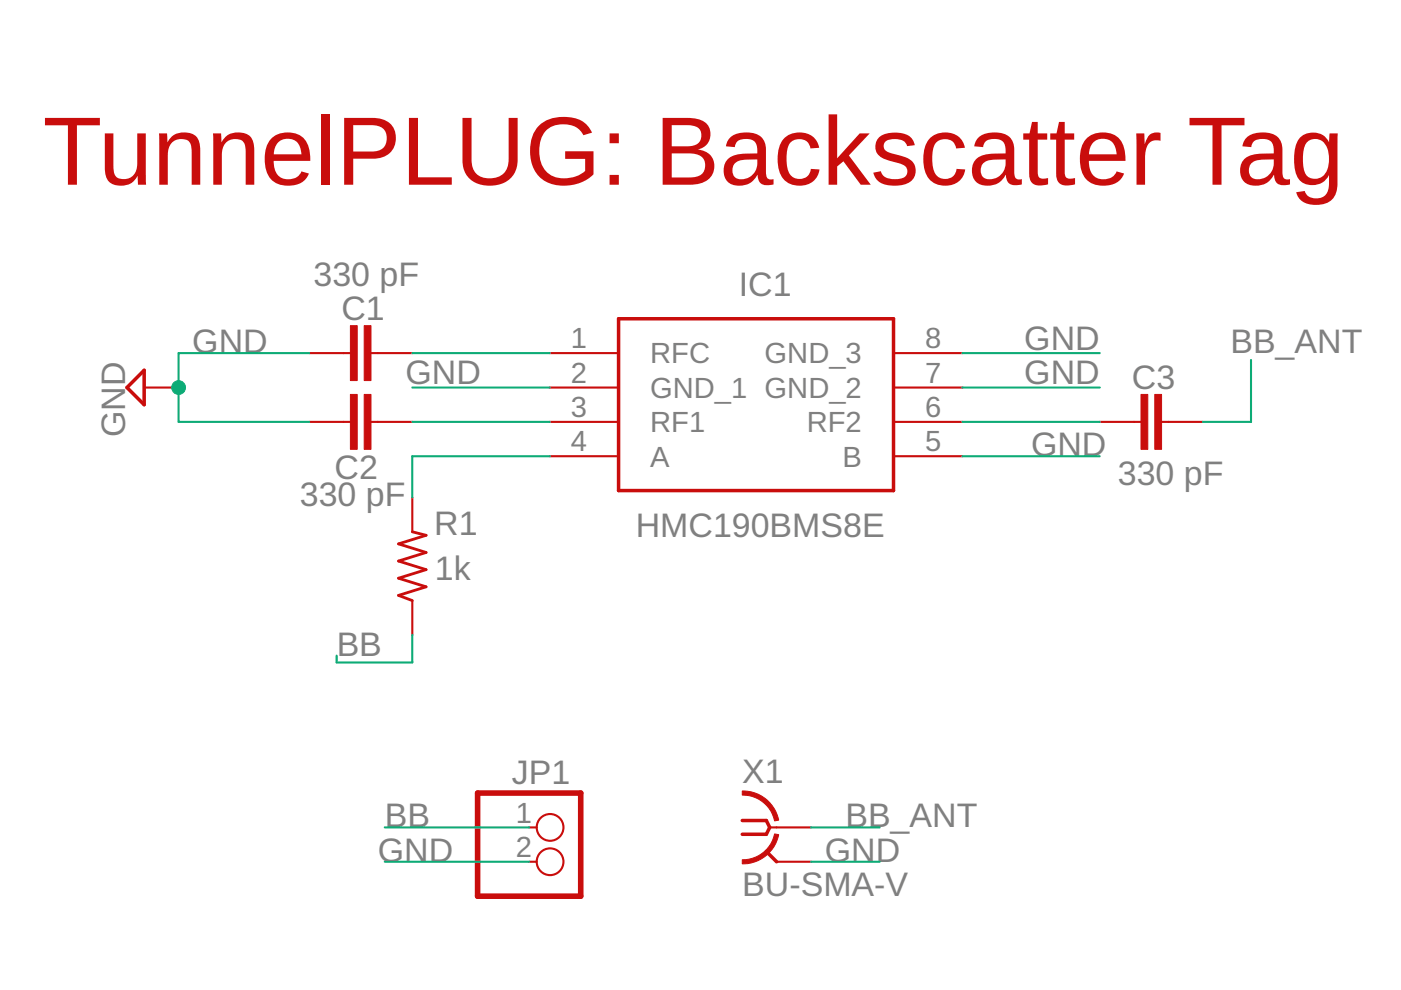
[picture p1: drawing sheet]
<svg xmlns="http://www.w3.org/2000/svg" width="297mm" height="210mm" viewBox="0 0 297 210" stroke-linecap="round" stroke-linejoin="round" font-family="sans-serif">
<path d="M30.6 78.5v7.3l-3.7-3.6zM131.1 67.6h58.3v36.4h-58.3zM157.4 174h5.1l.7 1.4-.7 1.5h-5.1M162.5 180.5l2.2 2.2" fill="none" stroke="#c90d0c" stroke-width=".74"/>
<g fill="none" stroke="#c90d0c" stroke-width=".44">
<path d="M65.6 74.9h8.7M78.7 74.9h8.7M116.6 74.9h14.5M189.4 74.9h14.6M30.6 82.2h7.3M65.6 89.5h8.7M78.7 89.5h8.7M116.6 82.2h14.5M116.6 89.5h14.5M116.6 96.7h14.5M189.4 82.2h14.6M189.4 89.5h14.6"/>
<path d="M189.4 96.7h14.6M233.2 89.5h8.7M246.3 89.5h8.7M87.4 105.5v7.3M87.4 127.3v7.3M112.2 175.4h1.6M163.2 175.4h8.8M112.2 182.7h1.6M164.7 182.7h7.3"/>
<circle cx="116.6" cy="175.4" r="2.84"/>
<circle cx="116.6" cy="182.7" r="2.84"/>
</g>
<g fill="#c90d0c" stroke="#c90d0c" stroke-width=".21">
<path d="M157.4 167.7a7.7 7.7 0 0 1 7.7 6.2l-.9 .2a6.9 6.9 0 0 0-6.8-5.5z" fill-rule="evenodd"/>
<path d="M157.4 182.3a6.9 6.9 0 0 0 6.8-5.5l.9 .2a7.7 7.7 0 0 1-7.7 6.2z" fill-rule="evenodd"/>
</g>
<g fill="#c90d0c" stroke="#c90d0c" stroke-width=".21">
<path d="M77.2 69h1.5v11.7h-1.5z"/>
<path d="M74.3 69h1.4v11.7h-1.4z"/>
<path d="M77.2 83.6h1.5v11.7h-1.5z"/>
<path d="M74.3 83.6h1.4v11.7h-1.4z"/>
<path d="M244.8 83.6h1.5v11.7h-1.5z"/>
<path d="M241.9 83.6h1.5v11.7h-1.5z"/>
</g>
<path d="M87.4 112.8l2.9 .7-5.8 1.8 5.8 1.8-5.8 1.9 5.8 1.8-5.8 1.8 5.8 1.8-5.8 1.8 2.9 1.1" fill="none" stroke="#c90d0c" stroke-width=".59"/>
<path d="M101.3 168.1h21.8v21.9h-21.8z" fill="none" stroke="#c90d0c" stroke-width="1.2"/>
<g fill="none" stroke="#0dab76" stroke-width=".44">
<path d="M65.6 74.9h-27.7v14.6h27.7M87.4 74.9h29.2M204 74.9h29.2M265.2 76.3v13.2h-10.2M87.4 82.2h29.2M87.4 89.5h29.2M116.6 96.7h-29.2v8.8M204 82.2h29.2M204 96.7h29.2M204 89.5h29.2M87.4 134.6v5.9h-16v-1.5M81.6 175.4h30.6"/>
<path d="M172 175.4h14.5M81.6 182.7h30.6M172 182.7h14.5"/>
</g>
<circle cx="37.9" cy="82.2" r="1.46" fill="#0dab76" stroke="#0dab76" stroke-width=".21"/>
<text font-size="20.6" fill="#c90d0c" x="9.1" y="39.2">TunnelPLUG: Backscatter Tag</text>
<g font-size="7.2" fill="#808080">
<text x="66.5" y="60.7">330 pF</text>
<text x="156.6" y="62.8">IC1</text>
<text x="72.4" y="68">C1</text>
<text x="40.8" y="74.9">GND</text>
<text x="217.2" y="74.1">GND</text>
<text x="260.9" y="74.9">BB_ANT</text>
<text x="86" y="81.4">GND</text>
<text x="217.2" y="81.4">GND</text>
<text x="240" y="82.5">C3</text>
<text x="26.6" y="92.7" transform="rotate(-90 26.6 92.7)">GND</text>
<text x="70.9" y="101.5">C2</text>
<text x="218.6" y="96.7">GND</text>
<text x="63.6" y="107.3">330 pF</text>
<text x="237" y="102.9">330 pF</text>
<text x="92.1" y="113.4">R1</text>
<text x="134.8" y="113.8">HMC190BMS8E</text>
<text x="92.2" y="123">1k</text>
<text x="71.4" y="139">BB</text>
<text x="108.5" y="166.3">JP1</text>
<text x="157.4" y="166">X1</text>
<text x="81.6" y="175.4">BB</text>
<text x="179.2" y="175.4">BB_ANT</text>
<text x="80.1" y="182.7">GND</text>
<text x="174.9" y="182.7">GND</text>
<text x="157.4" y="190">BU-SMA-V</text>
</g>
<g font-size="6.2" fill="#808080">
<text x="121" y="73.9">1</text>
<text x="137.8" y="77.1">RFC</text>
<text x="162.1" y="77.1">GND_3</text>
<text x="196.1" y="73.9">8</text>
<text x="121" y="81.1">2</text>
<text x="196.1" y="81.1">7</text>
<text x="121" y="88.4">3</text>
<text x="137.8" y="84.3">GND_1 GND_2</text>
<text x="196.1" y="88.4">6</text>
<text x="121" y="95.7">4</text>
<text x="137.8" y="91.6">RF1</text>
<text x="171.1" y="91.6">RF2</text>
<text x="196.1" y="95.7">5</text>
<text x="137.8" y="98.9">A</text>
<text x="178.6" y="98.9">B</text>
<text x="109.3" y="174.4">1</text>
<text x="109.3" y="181.7">2</text>
</g>
</svg>
